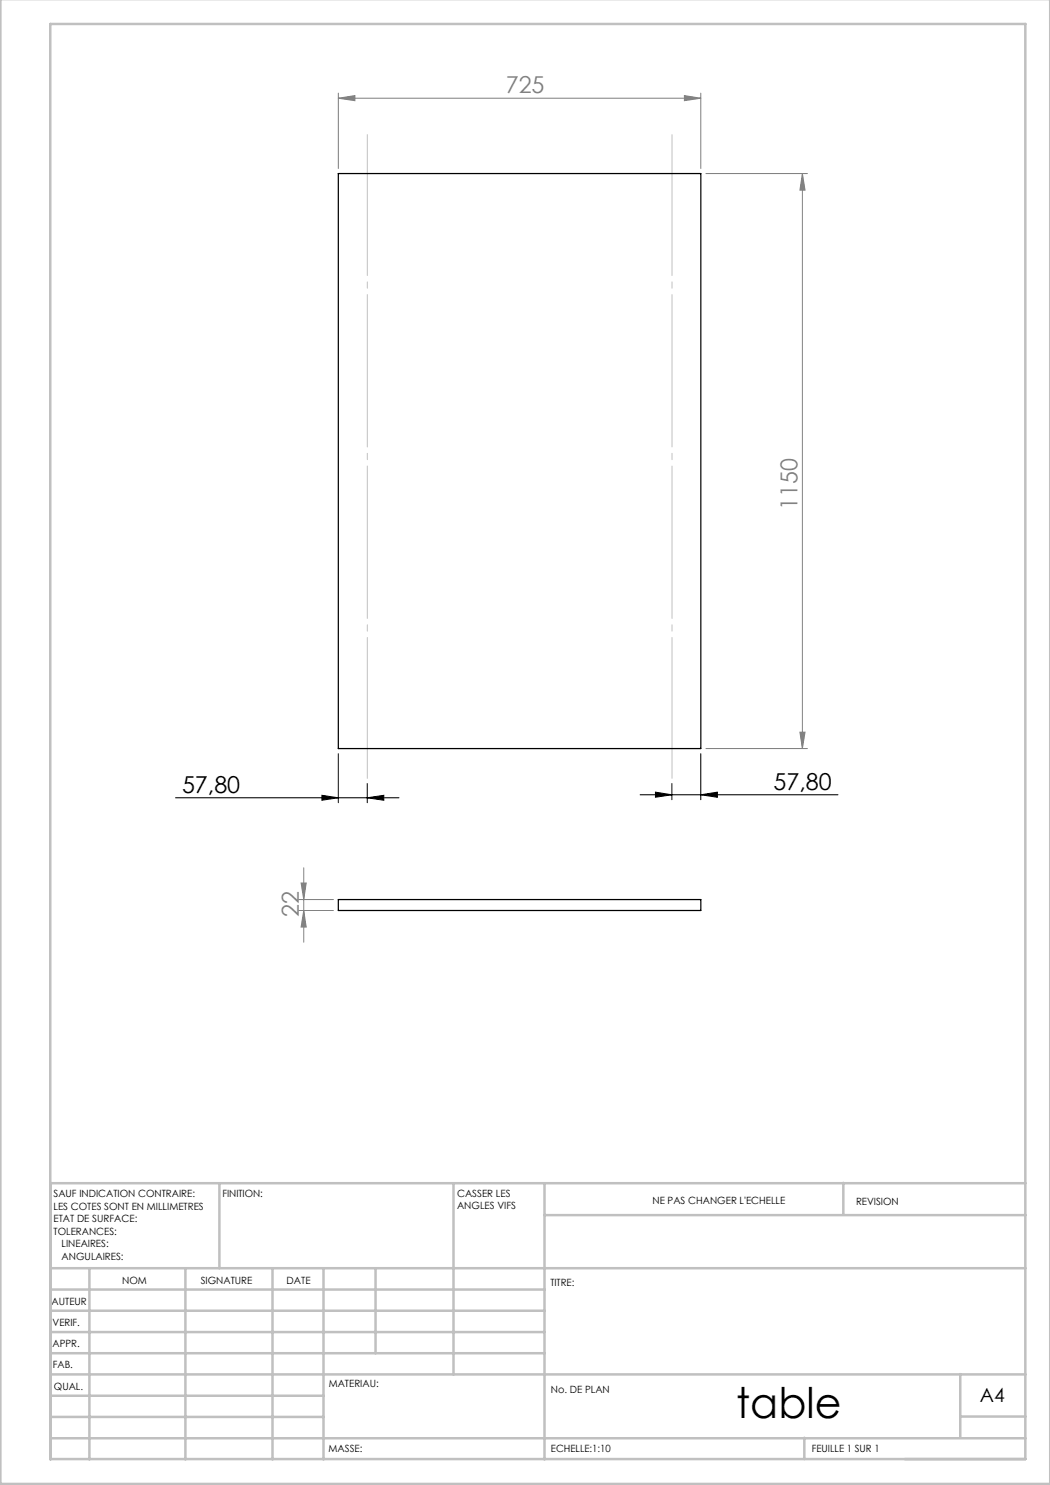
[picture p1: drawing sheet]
<svg xmlns="http://www.w3.org/2000/svg" width="210mm" height="297mm" viewBox="0 0 210 297" stroke-linecap="round" stroke-linejoin="round" font-family="sans-serif">
<path d="M35.1 159.6h44.7M64.4 159.1l3.3 .5-3.3 .5zM67.7 150.7v9.8M73.4 159.6l3.4-.5v1zM73.4 156.7v3.8M128 159h39.6M131.1 158.4l3.3 .6-3.3 .5zM134.4 156.7v3.2M140.2 159l3.3-.6v1.1zM140.2 150.7v9.2" fill="none" stroke="#000" stroke-width=".2"/>
<g fill="none" stroke="#808080" stroke-width=".2">
<path d="M67.7 19.6l3.3-.5v1zM67.7 18.6v15.1M67.7 19.6h72.5M136.9 19.1l3.3 .5-3.3 .5zM140.2 18.6v15.1M141.2 34.7h20.3M160.5 34.7l.5 3.3h-1zM160.5 34.7v115M141.2 149.7h20.3M160 146.4h1l-.5 3.3zM59.7 179.9h7M60.2 176.6h1l-.5 3.3z"/>
<path d="M60.7 173.6v14.9M59.7 182.1h7M60.7 182.1l.5 3.3h-1z"/>
</g>
<path d="M134.4 26.9v128.8M73.5 155.7v-128.8" fill="none" stroke="#c0c0c0" stroke-width=".2" stroke-dasharray="30.5 1.3 1.3 1.3" stroke-dashoffset="2.3"/>
<g fill="none" stroke="#c0c0c0" stroke-width=".5">
<path d="M.1 -.1v296.9h209.9v-296.9M10.1 4.8h195v287h-195zM43.9 236.6v17M90.7 236.6v38.3M108.9 236.6v55.3M168.7 236.6v6.3M205.1 236.6h-195v55.3M10.1 253.6h195M10.1 257.9h98.8M17.9 253.6v38.3M37.1 253.6v38.3M54.5 253.6v38.3"/>
<path d="M64.7 253.6v38.3M75.1 253.6v17M108.9 243h96.2M10.1 270.6h98.8M10.1 266.4h98.8M10.1 262.1h98.8M10.1 279.1h54.6M10.1 274.9h195M192.1 274.8v12.7M10.1 287.7h195M10.1 283.4h54.6M160.9 287.5v4.3"/>
<path d="M192.1 283.3h13"/>
</g>
<g fill="#000">
<path d="M73.4 159.6l3.4-.5v1zM64.4 159.1l3.3 .5-3.3 .5z"/>
<path d="M131.1 158.4l3.3 .6-3.3 .5zM140.2 159l3.3-.6v1.1z"/>
</g>
<g fill="#808080">
<path d="M136.9 19.1l3.3 .5-3.3 .5zM67.7 19.6l3.3-.5v1z"/>
<path d="M160 146.4h1l-.5 3.3zM160.5 34.7l.5 3.3h-1z"/>
<path d="M60.2 176.6h1l-.5 3.3zM60.7 182.1l.5 3.3h-1z"/>
</g>
<path d="M67.7 34.7h72.5v115h-72.5zM67.7 179.9h72.5v2.2h-72.5z" fill="none" stroke="#000" stroke-width=".25"/>
<text font-size="8.5" x="147.3" y="283.5">table</text>
<g font-size="4.7" fill="#808080">
<text x="101.2" y="18.6">725</text>
<text x="159.5" y="101.9" transform="rotate(-90 159.5 101.9)">1150</text>
<text x="59.7" y="183.3" transform="rotate(-90 59.7 183.3)">22</text>
</g>
<g font-size="4.7">
<text x="36.4" y="158.5">57,80</text>
<text x="154.7" y="157.9">57,80</text>
</g>
<text font-size="3.9" x="196" y="280.4">A4</text>
<g font-size="2">
<text x="10.7" y="239.5">SAUF INDICATION CONTRAIRE:</text>
<text x="44.5" y="239.5">FINITION:</text>
<text x="91.4" y="239.4">CASSER LES</text>
<text x="10.7" y="242">LES COTES SONT EN MILLIMETRES</text>
<text x="10.7" y="244.5">ETAT DE SURFACE:</text>
<text x="91.4" y="241.9">ANGLES VIFS</text>
<text x="130.5" y="240.8">NE PAS CHANGER L'ECHELLE</text>
<text x="171.2" y="241">REVISION</text>
<text x="10.7" y="247">TOLERANCES:</text>
<text x="12.3" y="249.5">LINEAIRES:</text>
<text x="12.3" y="252">ANGULAIRES:</text>
<text x="24.4" y="256.9">NOM</text>
<text x="40.1" y="256.8">SIGNATURE</text>
<text x="57.3" y="256.8">DATE</text>
<text x="110.1" y="257.1">TITRE:</text>
<text x="10.3" y="260.9">AUTEUR</text>
<text x="10.5" y="269.3">APPR.</text>
<text x="10.5" y="265.2">VERIF.</text>
<text x="10.6" y="273.6">FAB.</text>
<text x="10.8" y="278">QUAL.</text>
<text x="65.8" y="277.4">MATERIAU:</text>
<text x="110.2" y="278.5">No. DE PLAN</text>
<text x="65.7" y="290.4">MASSE:</text>
<text x="110.2" y="290.5">ECHELLE:1:10</text>
<text x="162.4" y="290.4">FEUILLE 1 SUR 1</text>
</g>
</svg>
